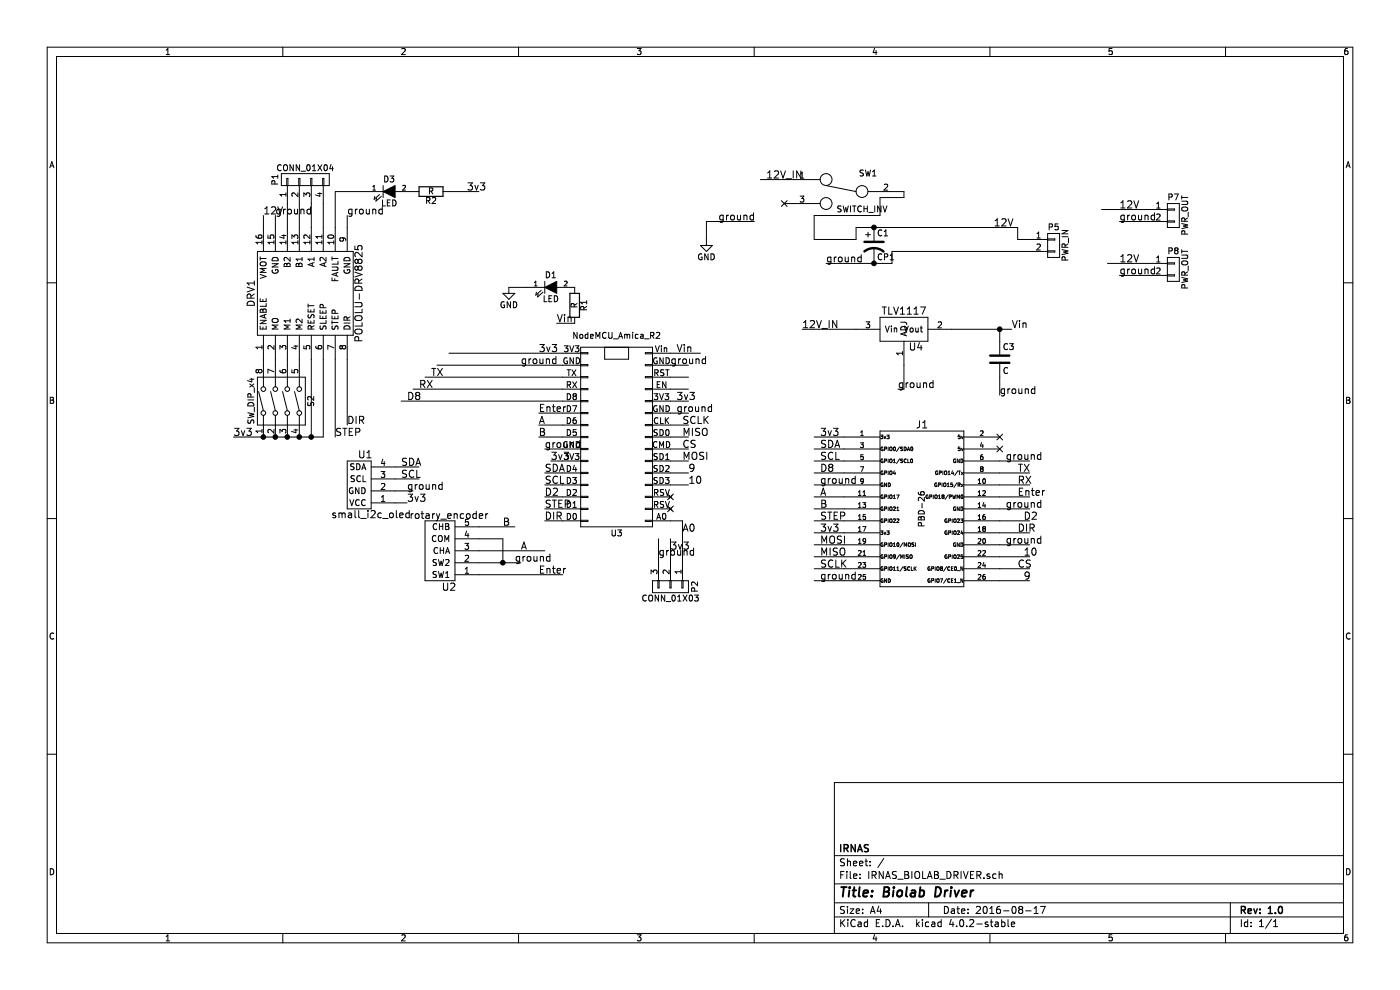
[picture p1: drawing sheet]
EESchema Schematic File Version 2
LIBS:power
LIBS:device
LIBS:transistors
LIBS:conn
LIBS:linear
LIBS:regul
LIBS:74xx
LIBS:cmos4000
LIBS:adc-dac
LIBS:memory
LIBS:xilinx
LIBS:microcontrollers
LIBS:dsp
LIBS:microchip
LIBS:analog_switches
LIBS:motorola
LIBS:texas
LIBS:intel
LIBS:audio
LIBS:interface
LIBS:digital-audio
LIBS:philips
LIBS:display
LIBS:cypress
LIBS:siliconi
LIBS:opto
LIBS:atmel
LIBS:contrib
LIBS:valves
LIBS:nodemcu
LIBS:switch-enc
LIBS:misc
LIBS:sensors
LIBS:tinkerforge
LIBS:74xgxx
LIBS:ac-dc
LIBS:actel
LIBS:Altera
LIBS:analog_devices
LIBS:brooktre
LIBS:cmos_ieee
LIBS:dc-dc
LIBS:diode
LIBS:elec-unifil
LIBS:ESD_Protection
LIBS:ftdi
LIBS:gennum
LIBS:graphic
LIBS:hc11
LIBS:ir
LIBS:Lattice
LIBS:logo
LIBS:maxim
LIBS:microchip_dspic33dsc
LIBS:microchip_pic10mcu
LIBS:microchip_pic12mcu
LIBS:microchip_pic16mcu
LIBS:microchip_pic18mcu
LIBS:microchip_pic32mcu
LIBS:motor_drivers
LIBS:msp430
LIBS:nordicsemi
LIBS:nxp_armmcu
LIBS:onsemi
LIBS:Oscillators
LIBS:Power_Management
LIBS:powerint
LIBS:pspice
LIBS:references
LIBS:relays
LIBS:rfcom
LIBS:silabs
LIBS:stm8
LIBS:stm32
LIBS:supertex
LIBS:switches
LIBS:transf
LIBS:ttl_ieee
LIBS:video
LIBS:Xicor
LIBS:Zilog
LIBS:bat20j
LIBS:bc847c
LIBS:capteurs
LIBS:fgpmmopa6h_gps
LIBS:gps_module
LIBS:i2c_connector
LIBS:kicad_project_geiger-cache
LIBS:lm3880
LIBS:lsm303c
LIBS:LTC4067
LIBS:ltc4412
LIBS:max1555
LIBS:mcp1826s
LIBS:mcp73831
LIBS:mic5205
LIBS:oled-pcb
LIBS:piezo_buzzer
LIBS:redbear
LIBS:rotary_encoder
LIBS:rsr010n10fhatl
LIBS:sd_card_slot
LIBS:si1967dh
LIBS:small_i2c_oled
LIBS:stereo_audio_socket
LIBS:sw_dip
LIBS:ufl_conn
LIBS:xbee
LIBS:zxmp6a13f
LIBS:pololu-drv8825
LIBS:connectors
LIBS:texas-instruments
LIBS:Raspberry_PI_B+
LIBS:IRNAS_BIOLAB_DRIVER-cache
EELAYER 25 0
EELAYER END
$Descr A4 11693 8268
encoding utf-8
Sheet 1 1
Title "Biolab Driver"
Date "2016-08-17"
Rev "1.0"
Comp "IRNAS"
Comment1 ""
Comment2 ""
Comment3 ""
Comment4 ""
$EndDescr
$Comp
L NodeMCU_Amica_R2 U3
U 1 1
P 5150 3650
F 0 "U3" H 5150 4450 50  0000 C CNN
F 1 "NodeMCU_Amica_R2" H 5150 2800 50  0000 C CNN
F 2 "nodemcu:NodeMCU_Amica_R2" H 5400 3650 50  0001 C CNN
F 3 "" H 5400 3650 50  0000 C CNN
	1    5150 3650
	-1   0    0    1   
$EndComp
$Comp
L small_i2c_oled U1
U 1 1
P 3100 4050
F 0 "U1" H 3150 4300 60  0000 C CNN
F 1 "small_i2c_oled" H 3100 3800 60  0000 C CNN
F 2 "Small_I2C_OLED:Small_I2C_OLED" H 2850 4050 60  0001 C CNN
F 3 "" H 2850 4050 60  0000 C CNN
	1    3100 4050
	-1   0    0    -1  
$EndComp
$Comp
L POLOLU-DRV8825 DRV1
U 1 1
P 2550 2450
F 0 "DRV1" H 2550 2900 60  0000 C CNN
F 1 "POLOLU-DRV8825" H 2550 2000 60  0000 C CNN
F 2 "POLOLU-DRV8825:POLOLU-DRV8825" H 2500 2050 60  0001 C CNN
F 3 "" H 2500 2050 60  0000 C CNN
	1    2550 2450
	0    -1   -1   0   
$EndComp
$Comp
L CONN_01X04 P1
U 1 1
P 2550 1500
F 0 "P1" H 2550 1750 50  0000 C CNN
F 1 "CONN_01X04" V 2650 1500 50  0000 C CNN
F 2 "Pin_Headers:Pin_Header_Straight_1x04" H 2550 1500 50  0001 C CNN
F 3 "" H 2550 1500 50  0000 C CNN
	1    2550 1500
	0    -1   -1   0   
$EndComp
NoConn ~ 5600 4150
NoConn ~ 5600 4250
$Comp
L LED D1
U 1 1
P 4600 2400
F 0 "D1" H 4600 2500 50  0000 C CNN
F 1 "LED" H 4600 2300 50  0000 C CNN
F 2 "LEDs:LED_0603" H 4600 2400 50  0001 C CNN
F 3 "" H 4600 2400 50  0000 C CNN
	1    4600 2400
	1    0    0    -1  
$EndComp
$Comp
L R R1
U 1 1
P 4800 2550
F 0 "R1" V 4880 2550 50  0000 C CNN
F 1 "R" V 4800 2550 50  0000 C CNN
F 2 "Resistors_SMD:R_0603_HandSoldering" V 4730 2550 50  0001 C CNN
F 3 "" H 4800 2550 50  0000 C CNN
	1    4800 2550
	1    0    0    -1  
$EndComp
$Comp
L GND #PWR01
U 1 1
P 4250 2400
F 0 "#PWR01" H 4250 2150 50  0001 C CNN
F 1 "GND" H 4250 2250 50  0000 C CNN
F 2 "" H 4250 2400 50  0000 C CNN
F 3 "" H 4250 2400 50  0000 C CNN
	1    4250 2400
	1    0    0    -1  
$EndComp
$Comp
L CONN_01X02 P7
U 1 1
P 9800 1800
F 0 "P7" H 9800 1950 50  0000 C CNN
F 1 "PWR_OUT" V 9900 1800 50  0000 C CNN
F 2 "myfootprint:Terminal_block_5mm" H 9800 1800 50  0001 C CNN
F 3 "" H 9800 1800 50  0000 C CNN
	1    9800 1800
	1    0    0    -1  
$EndComp
$Comp
L CONN_01X02 P5
U 1 1
P 8800 2050
F 0 "P5" H 8800 2200 50  0000 C CNN
F 1 "PWR_IN" V 8900 2050 50  0000 C CNN
F 2 "myfootprint:Power_universal" H 8800 2050 50  0001 C CNN
F 3 "" H 8800 2050 50  0000 C CNN
	1    8800 2050
	1    0    0    -1  
$EndComp
$Comp
L CONN_01X02 P8
U 1 1
P 9800 2250
F 0 "P8" H 9800 2400 50  0000 C CNN
F 1 "PWR_OUT" V 9900 2250 50  0000 C CNN
F 2 "myfootprint:Terminal_block_5mm" H 9800 2250 50  0001 C CNN
F 3 "" H 9800 2250 50  0000 C CNN
	1    9800 2250
	1    0    0    -1  
$EndComp
$Comp
L CP1 C1
U 1 1
P 7300 2050
F 0 "C1" H 7325 2150 50  0000 L CNN
F 1 "CP1" H 7325 1950 50  0000 L CNN
F 2 "Capacitors_Tantalum_SMD:TantalC_SizeB_EIA-3528_HandSoldering" H 7300 2050 50  0001 C CNN
F 3 "" H 7300 2050 50  0000 C CNN
	1    7300 2050
	1    0    0    -1  
$EndComp
$Comp
L LED D3
U 1 1
P 3250 1600
F 0 "D3" H 3250 1700 50  0000 C CNN
F 1 "LED" H 3250 1500 50  0000 C CNN
F 2 "LEDs:LED_0603" H 3250 1600 50  0001 C CNN
F 3 "" H 3250 1600 50  0000 C CNN
	1    3250 1600
	1    0    0    -1  
$EndComp
$Comp
L R R2
U 1 1
P 3600 1600
F 0 "R2" V 3680 1600 50  0000 C CNN
F 1 "R" V 3600 1600 50  0000 C CNN
F 2 "Resistors_SMD:R_0603_HandSoldering" V 3530 1600 50  0001 C CNN
F 3 "" H 3600 1600 50  0000 C CNN
	1    3600 1600
	0    1    1    0   
$EndComp
Wire Wire Line
	5600 4350 5700 4350
Wire Wire Line
	5700 4350 5700 4700
Wire Wire Line
	3300 4200 3400 4200
Wire Wire Line
	4000 4800 4700 4800
Wire Wire Line
	4000 4700 4350 4700
Wire Wire Line
	4000 4600 4550 4600
Wire Wire Line
	4550 4250 4700 4250
Wire Wire Line
	4550 4150 4700 4150
Wire Wire Line
	4000 4500 4200 4500
Wire Wire Line
	4200 4500 4200 4700
Wire Wire Line
	4550 4050 4700 4050
Wire Wire Line
	4550 3950 4700 3950
Wire Wire Line
	2800 3000 2800 3650
Wire Wire Line
	2900 3000 2900 3550
Wire Wire Line
	4700 3350 3350 3350
Wire Wire Line
	4700 3250 3450 3250
Wire Wire Line
	4700 3150 3550 3150
Wire Wire Line
	3750 2950 4700 2950
Wire Wire Line
	3650 3050 4700 3050
Wire Wire Line
	1950 3650 2700 3650
Connection ~ 2200 3650
Connection ~ 2300 3650
Wire Wire Line
	2200 1800 2200 1900
Wire Wire Line
	2300 1800 2300 1900
Wire Wire Line
	2400 1900 2400 1700
Wire Wire Line
	2500 1900 2500 1700
Wire Wire Line
	2600 1700 2600 1900
Wire Wire Line
	2700 1700 2700 1900
Wire Wire Line
	2900 1800 2900 1900
Connection ~ 2400 3650
Wire Wire Line
	2700 3650 2700 3000
Connection ~ 2500 3650
Wire Wire Line
	5750 3050 5600 3050
Wire Wire Line
	5600 3150 5750 3150
Wire Wire Line
	5600 3250 5750 3250
Wire Wire Line
	5600 3350 5750 3350
Wire Wire Line
	5600 3550 5750 3550
Wire Wire Line
	5600 3650 5750 3650
Wire Wire Line
	5600 3750 5750 3750
Wire Wire Line
	5600 3850 5750 3850
Wire Wire Line
	4400 2400 4250 2400
Wire Wire Line
	7450 2200 7450 2100
Wire Wire Line
	6900 2200 7450 2200
Connection ~ 7300 2200
Wire Wire Line
	7150 2000 7150 1900
Wire Wire Line
	7150 1900 8500 1900
Connection ~ 7300 1900
Wire Wire Line
	2800 1900 2800 1600
Wire Wire Line
	2800 1600 3050 1600
$Comp
L SW_DIP_x4 S2
U 1 1
P 2350 3350
F 0 "S2" H 2350 3100 50  0000 C CNN
F 1 "SW_DIP_x4" H 2350 3600 50  0000 C CNN
F 2 "Buttons_Switches_ThroughHole:SW_DIP_x4_Slide" H 2300 3350 50  0001 C CNN
F 3 "" H 2300 3350 50  0000 C CNN
	1    2350 3350
	0    -1   -1   0   
$EndComp
Wire Wire Line
	2200 3000 2200 3050
Wire Wire Line
	2300 3000 2300 3050
Wire Wire Line
	2400 3000 2400 3050
Wire Wire Line
	2500 3000 2500 3050
Wire Wire Line
	2600 3000 2600 3650
Connection ~ 2600 3650
$Comp
L rotary_encoder U2
U 1 1
P 3800 4600
F 0 "U2" H 3850 4900 60  0000 C CNN
F 1 "rotary_encoder" H 3850 4300 60  0000 C CNN
F 2 "rotary_enc_bourns_EC12R-4215F-S0024:rotary_enc_bourns_EC12R-4215F-S0024" H 3800 4850 60  0001 C CNN
F 3 "" H 3800 4850 60  0000 C CNN
	1    3800 4600
	-1   0    0    1   
$EndComp
Wire Wire Line
	4800 2700 4650 2700
$Comp
L GND #PWR02
U 1 1
P 5900 2000
F 0 "#PWR02" H 5900 1750 50  0001 C CNN
F 1 "GND" H 5900 1850 50  0000 C CNN
F 2 "" H 5900 2000 50  0000 C CNN
F 3 "" H 5900 2000 50  0000 C CNN
	1    5900 2000
	1    0    0    -1  
$EndComp
Wire Wire Line
	5900 2000 5900 1850
Wire Wire Line
	5900 1850 6300 1850
Text Label 6000 1850 0    60   ~ 0
ground
Text Label 5600 3050 0    60   ~ 0
ground
Wire Wire Line
	5600 2950 5850 2950
Text Label 5650 2950 0    60   ~ 0
Vin
Wire Wire Line
	7450 2100 8600 2100
Wire Wire Line
	8500 2000 8600 2000
Wire Wire Line
	7150 2000 6800 2000
Wire Wire Line
	9600 1750 9200 1750
Wire Wire Line
	9600 2200 9250 2200
Text Label 9350 1750 0    60   ~ 0
12V
Text Label 9350 2200 0    60   ~ 0
12V
Text Label 6700 2750 0    60   ~ 0
12V_IN
Text Label 8450 2750 0    60   ~ 0
Vin
$Comp
L C C3
U 1 1
P 8350 3000
F 0 "C3" H 8375 3100 50  0000 L CNN
F 1 "C" H 8375 2900 50  0000 L CNN
F 2 "Capacitors_Tantalum_SMD:TantalC_SizeB_EIA-3528_HandSoldering" H 8388 2850 50  0001 C CNN
F 3 "" H 8350 3000 50  0000 C CNN
	1    8350 3000
	1    0    0    -1  
$EndComp
Wire Wire Line
	8350 2750 8350 2850
Connection ~ 8350 2750
Wire Wire Line
	8350 3150 8350 3300
Text Label 7500 3250 0    60   ~ 0
ground
Text Label 8350 3300 0    60   ~ 0
ground
$Comp
L SWITCH_INV SW1
U 1 1
P 7050 1600
F 0 "SW1" H 6850 1750 50  0000 C CNN
F 1 "SWITCH_INV" H 6900 1450 50  0000 C CNN
F 2 "OS102011MA1QN1_slide_switch:OS102011MA1QN1_slide_switch" H 7050 1600 50  0001 C CNN
F 3 "" H 7050 1600 50  0000 C CNN
	1    7050 1600
	-1   0    0    -1  
$EndComp
Wire Wire Line
	8500 1900 8500 2000
NoConn ~ 6550 1700
$Comp
L TLV1117 U4
U 1 1
P 7550 2750
F 0 "U4" H 7650 2600 60  0000 C CNN
F 1 "TLV1117" H 7550 2900 60  0000 C CNN
F 2 "myfootprint:TLV1117" H 7550 2700 60  0001 C CNN
F 3 "" H 7550 2700 60  0000 C CNN
	1    7550 2750
	1    0    0    -1  
$EndComp
Wire Wire Line
	6700 2750 7150 2750
Wire Wire Line
	7950 2750 8450 2750
Wire Wire Line
	7550 3050 7550 3250
Wire Wire Line
	7550 3250 7500 3250
Text Label 4650 2700 0    60   ~ 0
Vin
Text Label 4350 3050 0    60   ~ 0
ground
Wire Wire Line
	3750 1600 4000 1600
Wire Wire Line
	5600 3950 5750 3950
Wire Wire Line
	5600 4050 5750 4050
Wire Wire Line
	5600 3450 5750 3450
Text Label 5650 3450 0    60   ~ 0
ground
Text Label 5650 3350 0    60   ~ 0
3v3
Text Label 6900 2200 0    60   ~ 0
ground
Text Label 9350 2300 0    60   ~ 0
ground
Text Label 9350 1850 0    60   ~ 0
ground
Wire Wire Line
	9600 1850 9350 1850
Wire Wire Line
	9600 2300 9350 2300
Text Label 2900 1800 0    60   ~ 0
ground
Text Label 2300 1800 0    60   ~ 0
ground
Wire Wire Line
	3300 4100 3450 4100
Text Label 3400 4100 0    60   ~ 0
ground
Text Label 3400 4200 0    60   ~ 0
3v3
Connection ~ 4200 4700
Text Label 4300 4700 0    60   ~ 0
ground
Wire Wire Line
	4700 3750 4550 3750
Wire Wire Line
	4700 3850 4600 3850
Text Label 4550 3750 0    60   ~ 0
ground
Text Label 4600 3850 0    60   ~ 0
3v3
Text Label 4500 2950 0    60   ~ 0
3v3
Text Label 2200 1800 0    60   ~ 0
12V
$Comp
L PBD-26 J1
U 1 1
P 7700 4250
F 0 "J1" H 7700 4950 60  0000 C CNN
F 1 "PBD-26" V 7700 4250 50  0000 C CNN
F 2 "Socket_Strips:Socket_Strip_Straight_2x13" H 7700 4250 60  0001 C CNN
F 3 "" H 7700 4250 60  0000 C CNN
	1    7700 4250
	1    0    0    -1  
$EndComp
Wire Wire Line
	7050 3650 6800 3650
Wire Wire Line
	7050 3750 6800 3750
Wire Wire Line
	7050 3850 6800 3850
Wire Wire Line
	7050 3950 6800 3950
Wire Wire Line
	7050 4050 6800 4050
Wire Wire Line
	7050 4150 6800 4150
Wire Wire Line
	7050 4250 6800 4250
Wire Wire Line
	7050 4350 6800 4350
Wire Wire Line
	7050 4450 6800 4450
Wire Wire Line
	7050 4550 6800 4550
Wire Wire Line
	7050 4650 6800 4650
Wire Wire Line
	7050 4750 6800 4750
Wire Wire Line
	7050 4850 6800 4850
Wire Wire Line
	8350 3850 8600 3850
Wire Wire Line
	8350 3950 8600 3950
Wire Wire Line
	8350 4050 8600 4050
Wire Wire Line
	8350 4150 8600 4150
Wire Wire Line
	8350 4250 8600 4250
Wire Wire Line
	8350 4350 8600 4350
Wire Wire Line
	8350 4450 8600 4450
Wire Wire Line
	8350 4550 8600 4550
Wire Wire Line
	8350 4650 8600 4650
Wire Wire Line
	8350 4750 8600 4750
NoConn ~ 8350 3650
NoConn ~ 8350 3750
Text Label 6850 4050 0    60   ~ 0
ground
Text Label 6850 4850 0    60   ~ 0
ground
Text Label 8400 4550 0    60   ~ 0
ground
Text Label 8400 4250 0    60   ~ 0
ground
Text Label 8400 3850 0    60   ~ 0
ground
Text Label 6850 3650 0    60   ~ 0
3v3
Text Label 6850 4450 0    60   ~ 0
3v3
Text Label 4500 4800 0    60   ~ 0
Enter
Text Label 4350 4600 0    60   ~ 0
A
Wire Wire Line
	4000 4400 4300 4400
Text Label 4200 4400 0    60   ~ 0
B
Wire Wire Line
	4700 4350 4550 4350
Text Label 4500 3650 0    60   ~ 0
B
Text Label 4500 3550 0    60   ~ 0
A
Text Label 4500 3450 0    60   ~ 0
Enter
Wire Wire Line
	3300 3900 3500 3900
Wire Wire Line
	3300 4000 3500 4000
Text Label 3350 3900 0    60   ~ 0
SDA
Text Label 3350 4000 0    60   ~ 0
SCL
Wire Wire Line
	4700 3550 4500 3550
Wire Wire Line
	4700 3650 4500 3650
Text Label 2800 3650 0    60   ~ 0
STEP
Text Label 2900 3550 0    60   ~ 0
DIR
Text Label 4550 4350 0    60   ~ 0
DIR
Text Label 4550 4250 0    60   ~ 0
STEP
Text Label 4550 3950 0    60   ~ 0
SDA
Text Label 4550 4050 0    60   ~ 0
SCL
Text Label 3500 3250 0    60   ~ 0
RX
Text Label 3600 3150 0    60   ~ 0
TX
Text Label 3400 3350 0    60   ~ 0
D8
$Comp
L CONN_01X03 P2
U 1 1
P 5600 4900
F 0 "P2" H 5600 5100 50  0000 C CNN
F 1 "CONN_01X03" V 5700 4900 50  0000 C CNN
F 2 "Pin_Headers:Pin_Header_Straight_1x03" H 5600 4900 50  0001 C CNN
F 3 "" H 5600 4900 50  0000 C CNN
	1    5600 4900
	0    1    1    0   
$EndComp
Wire Wire Line
	5600 4700 5600 4500
Wire Wire Line
	5500 4700 5500 4500
Text Label 5600 4600 0    60   ~ 0
3v3
Text Label 5500 4650 0    60   ~ 0
ground
Text Label 5700 4450 0    60   ~ 0
A0
Text Label 8500 3950 0    60   ~ 0
TX
Text Label 8500 4050 0    60   ~ 0
RX
Text Label 5700 3550 0    60   ~ 0
SCLK
Text Label 5700 3850 0    60   ~ 0
MOSI
Text Label 5700 3750 0    60   ~ 0
CS
Text Label 5700 3650 0    60   ~ 0
MISO
Text Label 8500 4750 0    60   ~ 0
CS
Text Label 6850 4750 0    60   ~ 0
SCLK
Text Label 6850 4650 0    60   ~ 0
MISO
Text Label 6850 4550 0    60   ~ 0
MOSI
Text Label 5750 3950 0    60   ~ 0
9
Text Label 5750 4050 0    60   ~ 0
10
Text Label 6850 3750 0    60   ~ 0
SDA
Text Label 6850 3850 0    60   ~ 0
SCL
Text Label 6850 3950 0    60   ~ 0
D8
Wire Wire Line
	8350 4850 8600 4850
Text Label 8500 4150 0    60   ~ 0
Enter
Text Label 6850 4150 0    60   ~ 0
A
Text Label 6850 4250 0    60   ~ 0
B
Text Label 8500 4450 0    60   ~ 0
DIR
Text Label 6850 4350 0    60   ~ 0
STEP
Text Label 8550 4850 0    60   ~ 0
9
Text Label 8550 4650 0    60   ~ 0
10
Text Label 1950 3650 0    60   ~ 0
3v3
Text Label 4550 4150 0    60   ~ 0
D2
Text Label 8550 4350 0    60   ~ 0
D2
Wire Wire Line
	4700 3450 4500 3450
Text Label 3900 1600 0    60   ~ 0
3v3
Wire Wire Line
	7500 1900 7500 1900
Wire Wire Line
	6800 2000 6800 1800
Wire Wire Line
	6800 1800 7350 1800
Wire Wire Line
	7350 1800 7350 1650
Wire Wire Line
	7350 1650 7550 1650
Wire Wire Line
	7550 1650 7550 1600
Wire Wire Line
	6550 1500 6350 1500
Text Label 6400 1500 0    60   ~ 0
12V_IN
Text Label 8300 1900 0    60   ~ 0
12V
$EndSCHEMATC
